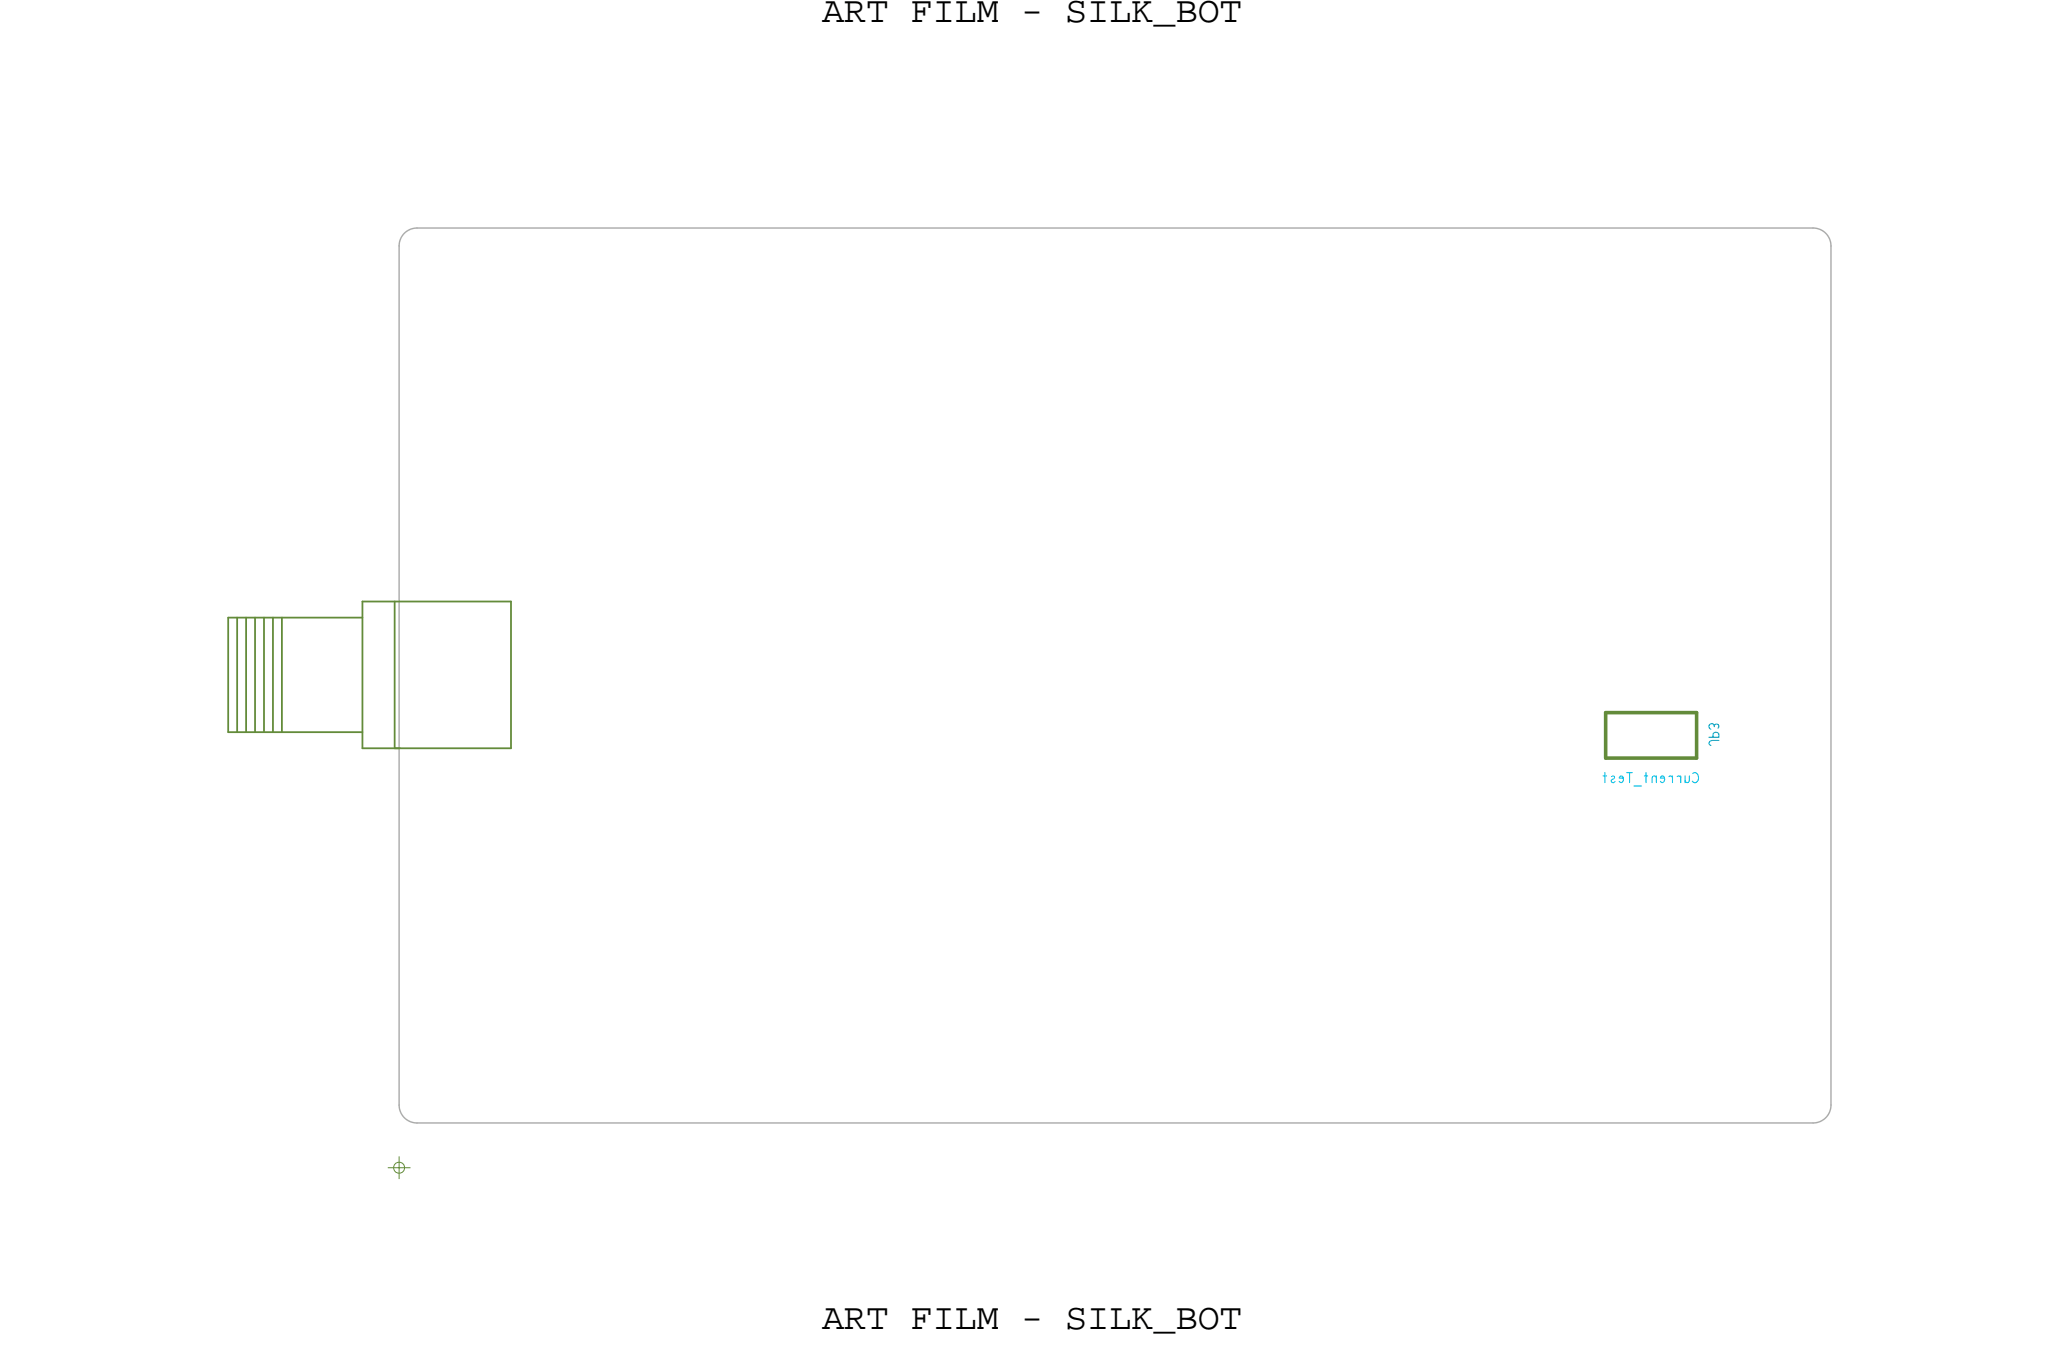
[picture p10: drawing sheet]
<svg xmlns="http://www.w3.org/2000/svg" width="115mm" height="75mm" viewBox="0 0 115 75" stroke-linecap="round" stroke-linejoin="round" font-family="sans-serif">
<!-- layer: Board Outline -->
<path d="M22.3 13.7v48zM23.3 12.7a1 1 0 0 0-1 1M23.3 12.7h78zM101.3 12.7a1 1 0 0 1 1 1M102.3 13.7v48zM22.3 61.7a1 1 0 0 0 1 1M23.3 62.7h78zM102.3 61.7a1 1 0 0 1-1 1" fill="none" stroke="#acacac" stroke-width=".08"/>
<!-- layer: Components -->
<path d="M89.7 39.8v2.6zM89.7 39.8h5.1zM94.8 39.8v2.6zM89.7 42.4h5.1z" fill="none" stroke="#638b3a" stroke-width=".2"/>
<g fill="none" stroke="#638b3a" stroke-width=".1">
<path d="M12.8 34.5h7.5zM12.8 34.5v6.4zM13.3 34.5v6.4zM13.8 34.5v6.4zM14.2 34.5v6.4zM14.8 34.5v6.4zM15.3 34.5v6.4zM15.8 34.5v6.4zM20.2 33.6h8.4zM20.3 33.6v8.2zM22.1 33.6v8.2zM28.6 33.6v8.2z"/>
<path d="M12.7 40.9h7.6zM20.3 41.8h8.3zM22.1 41.8h.2z"/>
</g>
<!-- layer: Text -->
<path d="M95.5 41.2h.5v-.2h-.3v.2M95.8 40.6a.16 .16 0 0 0-.2-.2 .16 .16 0 0 0-.1 .2 .16 .16 0 0 0 .1 .1M95.8 40.5a.13 .13 0 0 1 .2 0 .13 .13 0 0 1 0 .2M96 41.4h-.4l-.1 .1 .1 .1" fill="none" stroke="#0097b7" stroke-width=".06"/>
<g fill="none" stroke="#01c0e9" stroke-width=".06">
<path d="M89.6 43.4h.2M89.7 43.2v.5M90 43.4h.2l-.1 .2a.1 .1 0 0 0 0 .1 .1 .1 0 0 0 .1 0M90.7 43.5h-.2v-.1a.15 .15 0 0 1 .2 .2 .15 .15 0 0 1-.2 .1M90.9 43.2h.3M91 43.2v.5M91.3 43.9h.4M91.9 43.4h.2M92 43.2v.5M92.5 43.4h-.2v.3M92.5 43.4v.3M93 43.5h-.2v-.1a.15 .15 0 0 1 .2 .2 .15 .15 0 0 1-.2 .1"/>
<path d="M93.2 43.4h.2M93.4 43.4v.3M93.7 43.4h.2M93.9 43.4v.3M94.1 43.4v.3M94.4 43.4v.3h-.2l-.1-.1M94.6 43.2a.25 .25 0 0 1 .3 .2 .25 .25 0 0 1-.3 .3v-.1"/>
</g>
<!-- layer: Drawing Origin -->
<path d="M21.7 65.2h1.2M22.1 65l.2-.1 .2 .1 .1 .2-.1 .2-.2 .1-.2-.1-.1-.2zM22.3 64.6v1.3" fill="none" stroke="#638b3a" stroke-width=".06"/>
<g font-size="2.1">
<text x="45.9" y="1.2">ART FILM - SILK_BOT</text>
<text x="45.9" y="74.3">ART FILM - SILK_BOT</text>
</g>
</svg>
